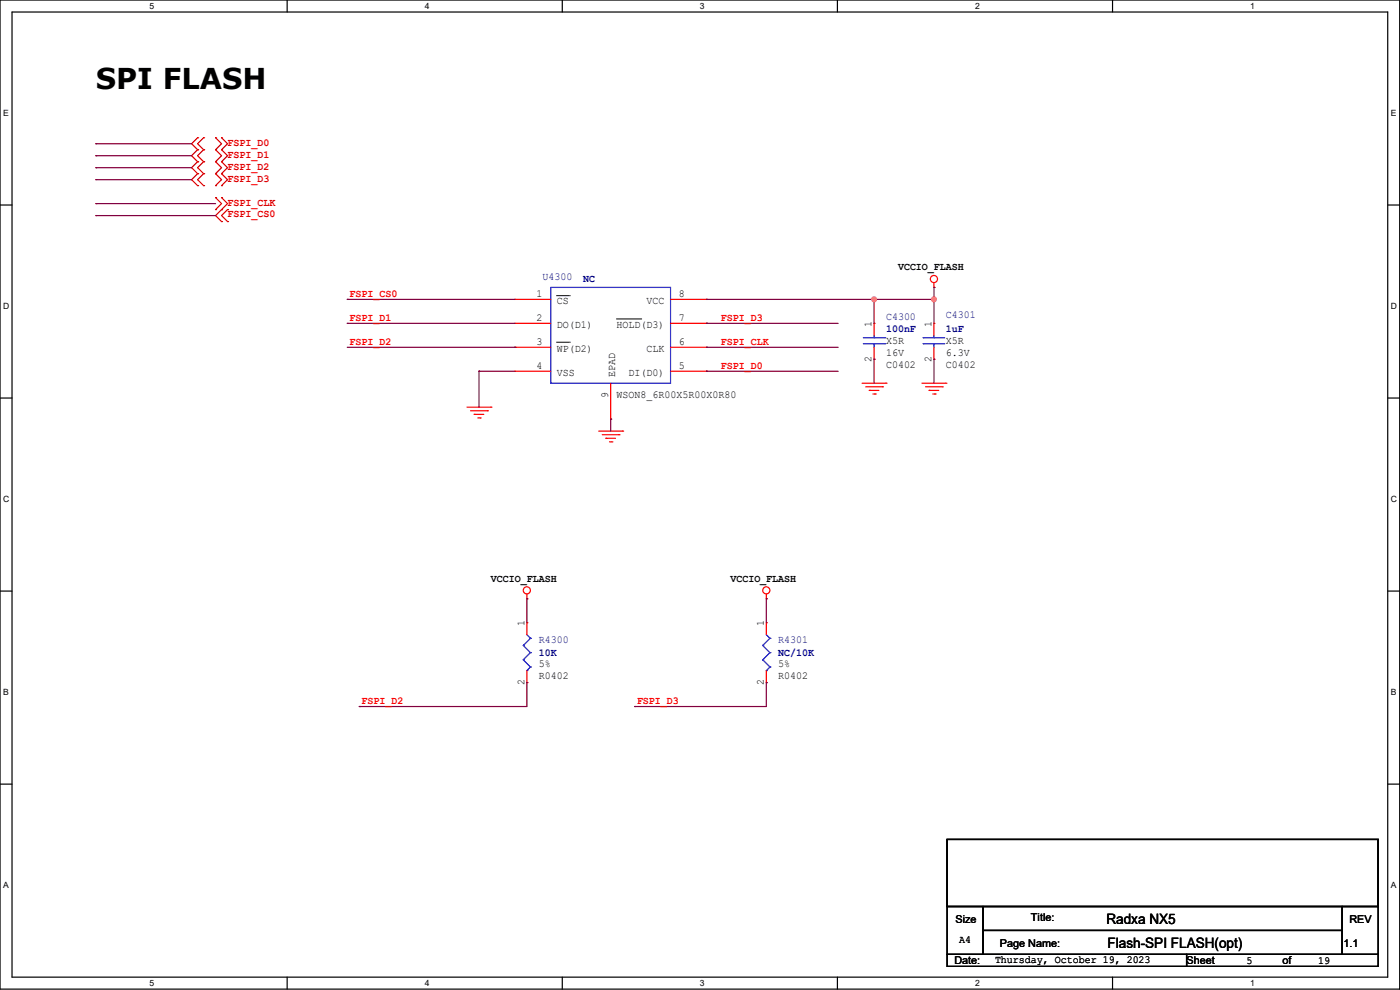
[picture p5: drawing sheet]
<svg xmlns="http://www.w3.org/2000/svg" width="297mm" height="210mm" viewBox="0 0 297 210" stroke-linecap="round" stroke-linejoin="round" font-family="sans-serif">
<path d="M0 0h296.9v209.8h-296.9zM2.6 2.6h291.8v204.7h-291.8z" fill="none" stroke="#000" stroke-width=".25"/>
<g fill="#fff">
<path d="M31.7 .3h1v2h-1z"/>
<path d="M31.7 207.5h1v2.1h-1z"/>
</g>
<path d="M60.9 0v2.6M60.9 207.3v2.5" fill="none" stroke="#000" stroke-width=".25"/>
<g fill="#fff">
<path d="M90.1 .3h1v2h-1z"/>
<path d="M90.1 207.5h1v2.1h-1z"/>
</g>
<path d="M119.3 0v2.6M119.3 207.3v2.5" fill="none" stroke="#000" stroke-width=".25"/>
<g fill="#fff">
<path d="M148.5 .3h1v2h-1z"/>
<path d="M148.5 207.5h1v2.1h-1z"/>
</g>
<path d="M177.7 0v2.6M177.7 207.3v2.5" fill="none" stroke="#000" stroke-width=".25"/>
<g fill="#fff">
<path d="M206.8 .3h1v2h-1z"/>
<path d="M206.8 207.5h1v2.1h-1z"/>
</g>
<path d="M236 0v2.6M236 207.3v2.5" fill="none" stroke="#000" stroke-width=".25"/>
<g fill="#fff">
<path d="M265.2 .3h1v2h-1z"/>
<path d="M265.2 207.5h1v2.1h-1z"/>
<path d="M.6 23h1.3v2.1h-1.3z"/>
<path d="M295 23h1.2v2.1h-1.2z"/>
<path d="M.6 64h1.4v2h-1.4z"/>
<path d="M295 64h1.3v2h-1.3z"/>
</g>
<path d="M0 43.5h2.6M294.4 43.5h2.5" fill="none" stroke="#000" stroke-width=".25"/>
<g fill="#fff">
<path d="M.6 104.9h1.4v2h-1.4z"/>
<path d="M295 104.9h1.3v2h-1.3z"/>
</g>
<path d="M0 84.4h2.6M294.4 84.4h2.5" fill="none" stroke="#000" stroke-width=".25"/>
<g fill="#fff">
<path d="M.6 145.8h1.3v2.1h-1.3z"/>
<path d="M295 145.8h1.2v2.1h-1.2z"/>
</g>
<path d="M0 125.4h2.6M294.4 125.4h2.5" fill="none" stroke="#000" stroke-width=".25"/>
<g fill="#fff">
<path d="M.6 186.8h1.3v2h-1.3z"/>
<path d="M295 186.8h1.2v2h-1.2z"/>
</g>
<path d="M0 166.3h2.6M200.9 178.1h91.5v14.2h-91.5zM294.4 166.3h2.5M200.9 192.3h7.6v10.1h-7.6zM208.5 192.3h76.2v5.1h-76.2zM208.5 197.4h76.2v5h-76.2zM284.7 192.3h7.7v10.1h-7.7zM200.9 202.4h50.8v2.6h-50.8zM251.7 202.4h40.7v2.6h-40.7z" fill="none" stroke="#000" stroke-width=".25"/>
<g fill="none" stroke="#f00" stroke-width=".25">
<path d="M198.1 60v1M109.2 63.5h.1M109.2 73.7h.1M109.2 78.8h.1M109.2 68.6h.1M109.2 63.5h7.7M109.2 73.7h7.7M109.2 78.8h7.7M109.2 68.6h7.7M142.3 63.5h7.6M142.3 73.7h7.6M142.3 78.8h7.6"/>
<path d="M142.3 68.6h7.6M149.9 63.5h.1M149.9 78.8h.1M149.9 73.7h.1M149.9 68.6h.1M185.4 68.6h.1M185.4 76.2h.1M185.4 68.6v2.5M185.4 73.7v2.5M198.1 61h.1M198.1 68.6h.1M198.1 76.2h.1"/>
<path d="M198.1 68.6v2.5M198.1 73.7v2.5M99.1 86.4h5.1M99.8 87.1h3.6M100.6 87.9h.1M100.6 87.9h2M101.4 88.7h.5M101.9 88.7h.1M103.4 87.1h.1M104.2 86.4h.1M127 91.5h5.1M127.8 92.2h3.5"/>
<path d="M128.5 93h.1M128.5 93h2.1M129.3 93.7h.5M129.6 88.9h.1M129.6 81.3v7.6M129.8 93.7h.1M131.3 92.2h.1M132.1 91.5h.1M182.9 81.3h5.1M183.7 82.1h3.5M184.4 82.8h.1M184.4 82.8h2"/>
<path d="M185.2 83.6h.5M185.7 83.6h.1M187.2 82.1h.1M188 81.3h.1M195.6 81.3h5.1M196.4 82.1h3.5M197.1 82.8h.1M197.1 82.8h2M197.9 83.6h.5M198.4 83.6h.1M199.9 82.1h.1M200.7 81.3h.1"/>
<path d="M111.8 127h.1M111.8 132.1h.1M111.8 126v1M111.8 132.1v2.5M162.6 127h.1M162.6 132.1h.1M162.6 126v1M162.6 132.1v2.5M111.8 144.8h.1M111.8 142.3v2.5M162.6 144.8h.1M162.6 142.3v2.5"/>
<circle cx="198.1" cy="59.2" r=".76"/>
<circle cx="111.8" cy="125.2" r=".76"/>
<circle cx="162.6" cy="125.2" r=".76"/>
</g>
<g fill="none" stroke="#d50000" stroke-width=".25">
<path d="M41.9 29.2h.1M41.9 31.8h.1M41.9 34.3h.1M41.9 36.8h.1M41.9 39.4h.1M41.9 29.2l-1.2 1.3 1.2 1.3M41.9 36.8l-1.2 1.3 1.2 1.3M41.9 31.8l-1.2 1.2 1.2 1.3M41.9 34.3l-1.2 1.3 1.2 1.2M43.2 31.8h.1M43.2 29.2h.1M43.2 34.3h.1"/>
<path d="M43.2 36.8h.1M43.2 39.4h.1M43.2 29.2l-1.3 1.3 1.3 1.3M43.2 34.3l-1.3 1.3 1.3 1.2M43.2 31.8l-1.3 1.2 1.3 1.3M43.2 36.8l-1.3 1.3 1.3 1.3M45.7 31.8h.1M45.7 29.2h.1M45.7 34.3h.1M45.7 36.8h.1M45.7 39.4h.1M45.7 34.3l1.3 1.3-1.3 1.2"/>
<path d="M45.7 29.2l1.3 1.3-1.3 1.3M45.7 36.8l1.3 1.3-1.3 1.3M45.7 31.8l1.3 1.2-1.3 1.3M47 31.8h.1M47 29.2h.1M47 34.3h.1M47 36.8h.1M47 39.4h.1M47 36.8l1.3 1.3-1.3 1.3M47 29.2l1.3 1.3-1.3 1.3M47 31.8l1.3 1.2-1.3 1.3M47 34.3l1.3 1.3-1.3 1.2"/>
<path d="M45.7 44.5h.1M45.7 41.9h.1M45.7 41.9l1.3 1.3-1.3 1.3M47 44.5h.1M47 47h.1M47 41.9h.1M47 41.9l1.3 1.3-2.6 2.5 1.3 1.3M48.3 47h.1M48.3 44.5h.1M48.3 44.5l-1.3 1.2 1.3 1.3"/>
</g>
<g fill="none" stroke="#00f" stroke-width=".25">
<path d="M116.9 61h25.4v20.3h-25.4zM183.1 72.9h4.6M183.1 71.6h4.6M185.4 71.6h.1M185.4 72.9h.1M185.4 71.1v.5M185.4 72.9v.8M187.7 72.9h.1M187.7 71.6h.1M195.8 72.9h.1M195.8 71.6h.1M195.8 72.9h4.6"/>
<path d="M195.8 71.6h4.6M198.1 71.6h.1M198.1 72.9h.1M198.1 71.1v.5M198.1 72.9v.8M111 136.9h.1M111 140h.1M111 136.9l1.5 1.5M111 140l1.5 1.5M111.8 134.6l.7 .8M112.5 135.4h.1M112.5 138.4h.1"/>
<path d="M112.5 135.4l-1.5 1.5M112.5 138.4l-1.5 1.6M161.8 136.9h.1M161.8 140h.1M161.8 136.9l1.5 1.5M161.8 140l1.5 1.5M162.6 134.6l.7 .8M163.3 135.4h.1M163.3 138.4h.1M163.3 135.4l-1.5 1.5M163.3 138.4l-1.5 1.6M111.8 142.3h.1"/>
<path d="M112.5 141.5h.1M112.5 141.5l-.7 .8M162.6 142.3h.1M163.3 141.5h.1M163.3 141.5l-.7 .8"/>
</g>
<path d="M118 62.7h2.8M118 72.6h2.8M120.8 62.7h.1M120.8 72.6h.1M130.7 67.7h5.3M136 67.7h.1" fill="none" stroke="#000" stroke-width=".21"/>
<g fill="none" stroke="#800040" stroke-width=".25">
<path d="M20.3 30.5h.1M20.3 33h.1M20.3 35.6h.1M20.3 38.1h.1M20.3 30.5h20.4M20.3 33h20.4M20.3 35.6h20.4M20.3 38.1h20.4M20.3 43.2h.1M20.3 45.7h.1M20.3 43.2h25.4M20.3 45.7h25.4"/>
<path d="M73.7 63.5h.1M73.7 68.6h.1M73.7 63.5h35.5M73.7 68.6h35.5M73.7 73.7h35.5M101.6 78.8h.1M101.6 78.8h7.6M101.6 78.8v7.6M109.2 73.7h.1M149.9 73.7h.1M149.9 78.8h.1M149.9 63.5h.1"/>
<path d="M149.9 68.6h.1M149.9 63.5h48.2M149.9 68.6h27.9M149.9 78.8h27.9M149.9 73.7h27.9M185.4 76.2h.1M185.4 63.5h.1M185.4 63.5v5.1M185.4 76.2v5.1M198.1 76.2h.1M198.1 63.5h.1M198.1 61h.1"/>
<path d="M198.1 61v7.6M198.1 76.2v5.1M129.6 88.9h.1M129.6 88.9v2.6M111.8 127h.1M111.8 127v5.1M162.6 127h.1M162.6 127v5.1M76.2 149.9h.1M111.8 144.8h.1M111.8 144.8v5.1h-35.6M134.6 149.9h.1"/>
<path d="M162.6 144.8h.1M162.6 144.8v5.1h-28"/>
</g>
<g fill="#f0f" stroke="#f0f" stroke-width=".25">
<circle cx="198.1" cy="63.5" r=".5"/>
<circle cx="185.4" cy="63.5" r=".5"/>
</g>
<text font-size="6.1" x="20.3" y="18.8">SPI FLASH</text>
<g font-size="3">
<text x="234.7" y="196.1">Radxa NX5</text>
<text x="235" y="201.1">Flash-SPI FLASH(opt)</text>
</g>
<g font-size="2.3" fill="#d50000">
<text x="48.3" y="30.9">FSPI_D0</text>
<text x="48.3" y="33.4">FSPI_D1</text>
<text x="48.3" y="36">FSPI_D2</text>
<text x="48.3" y="38.5">FSPI_D3</text>
<text x="48.3" y="46.1">FSPI_CS0</text>
<text x="48.3" y="43.6">FSPI_CLK</text>
</g>
<g font-size="2.3" fill="#000080">
<text x="115.1" y="59.5">U4300</text>
<text x="123.7" y="59.8">NC</text>
<text x="188" y="67.9">C4300</text>
<text x="188" y="70.5">100nF</text>
<text x="200.7" y="67.4">C4301</text>
<text x="200.7" y="70.5">1uF</text>
<text x="114.3" y="136.5">R4300</text>
<text x="165.1" y="136.5">R4301</text>
<text x="114.3" y="139.1">10K</text>
<text x="165.1" y="139.1">NC/10K</text>
</g>
<g font-size="2.3">
<text x="190.5" y="57.3">VCCIO_FLASH</text>
<text x="113.8" y="63">1</text>
<text x="118.1" y="64.4">CS</text>
<text x="137.2" y="64.4">VCC</text>
<text x="144" y="63">8</text>
<text x="113.8" y="68.1">2</text>
<text x="118.1" y="69.5">DO(D1)</text>
<text x="130.8" y="69.5">HOLD(D3)</text>
<text x="144" y="68.1">7</text>
<text x="184.9" y="69.4" transform="rotate(-90 184.9 69.4)">1</text>
<text x="197.6" y="69.4" transform="rotate(-90 197.6 69.4)">1</text>
<text x="113.8" y="73.2">3</text>
<text x="118.1" y="74.6">WP(D2)</text>
<text x="137.2" y="74.6">CLK</text>
<text x="144" y="73.2">6</text>
<text x="184.9" y="76.7" transform="rotate(-90 184.9 76.7)">2</text>
<text x="188" y="73">X5R</text>
<text x="188" y="75.5">16V</text>
<text x="197.6" y="76.7" transform="rotate(-90 197.6 76.7)">2</text>
<text x="200.7" y="73">X5R</text>
<text x="200.7" y="75.5">6.3V</text>
<text x="113.8" y="78.2">4</text>
<text x="118.1" y="79.7">VSS</text>
<text x="130.5" y="80" transform="rotate(-90 130.5 80)">EPAD</text>
<text x="133.4" y="79.7">DI(D0)</text>
<text x="144" y="78.2">5</text>
<text x="188" y="78">C0402</text>
<text x="200.7" y="78">C0402</text>
<text x="129" y="84.3" transform="rotate(-90 129 84.3)">9</text>
<text x="130.8" y="84.4">WSON8_6R00X5R00X0R80</text>
<text x="104.2" y="123.3">VCCIO_FLASH</text>
<text x="155" y="123.3">VCCIO_FLASH</text>
<text x="111.3" y="132.9" transform="rotate(-90 111.3 132.9)">1</text>
<text x="162.1" y="132.9" transform="rotate(-90 162.1 132.9)">1</text>
<text x="114.3" y="141.5">5%</text>
<text x="165.1" y="141.5">5%</text>
<text x="111.3" y="145.3" transform="rotate(-90 111.3 145.3)">2</text>
<text x="114.3" y="144.1">R0402</text>
<text x="162.1" y="145.3" transform="rotate(-90 162.1 145.3)">2</text>
<text x="165.1" y="144.1">R0402</text>
<text x="202.7" y="195.9">Size</text>
<text x="218.7" y="195.4">Title:</text>
<text x="286.3" y="195.9">REV</text>
<text x="203.5" y="200">A4</text>
<text x="212.1" y="200.9">Page Name:</text>
<text x="285" y="200.9">1.1</text>
<text x="202.5" y="204.5">Date:</text>
<text x="211.1" y="204.3">Thursday, October 19, 2023</text>
<text x="251.7" y="204.5">Sheet</text>
<text x="264.4" y="204.5">5</text>
<text x="272.1" y="204.5">of</text>
<text x="279.7" y="204.5">19</text>
</g>
<g font-size="2.3" fill="#f00">
<text x="74.2" y="63">FSPI_CS0</text>
<text x="74.2" y="68">FSPI_D1</text>
<text x="152.9" y="68">FSPI_D3</text>
<text x="74.2" y="73.1">FSPI_D2</text>
<text x="152.9" y="73.1">FSPI_CLK</text>
<text x="152.9" y="78.2">FSPI_D0</text>
<text x="76.7" y="149.3">FSPI_D2</text>
<text x="135.1" y="149.3">FSPI_D3</text>
</g>
<g font-size="1.8">
<text x="31.7" y="1.9">5</text>
<text x="90.1" y="1.9">4</text>
<text x="148.5" y="1.9">3</text>
<text x="206.8" y="1.9">2</text>
<text x="265.2" y="1.9">1</text>
<text x=".6" y="24.7">E</text>
<text x="295" y="24.7">E</text>
<text x=".6" y="65.6">D</text>
<text x="295" y="65.6">D</text>
<text x=".6" y="106.5">C</text>
<text x="295" y="106.5">C</text>
<text x=".6" y="147.5">B</text>
<text x="295" y="147.5">B</text>
<text x=".6" y="188.4">A</text>
<text x="295" y="188.4">A</text>
<text x="31.7" y="209.2">5</text>
<text x="90.1" y="209.2">4</text>
<text x="148.5" y="209.2">3</text>
<text x="206.8" y="209.2">2</text>
<text x="265.2" y="209.2">1</text>
</g>
</svg>
